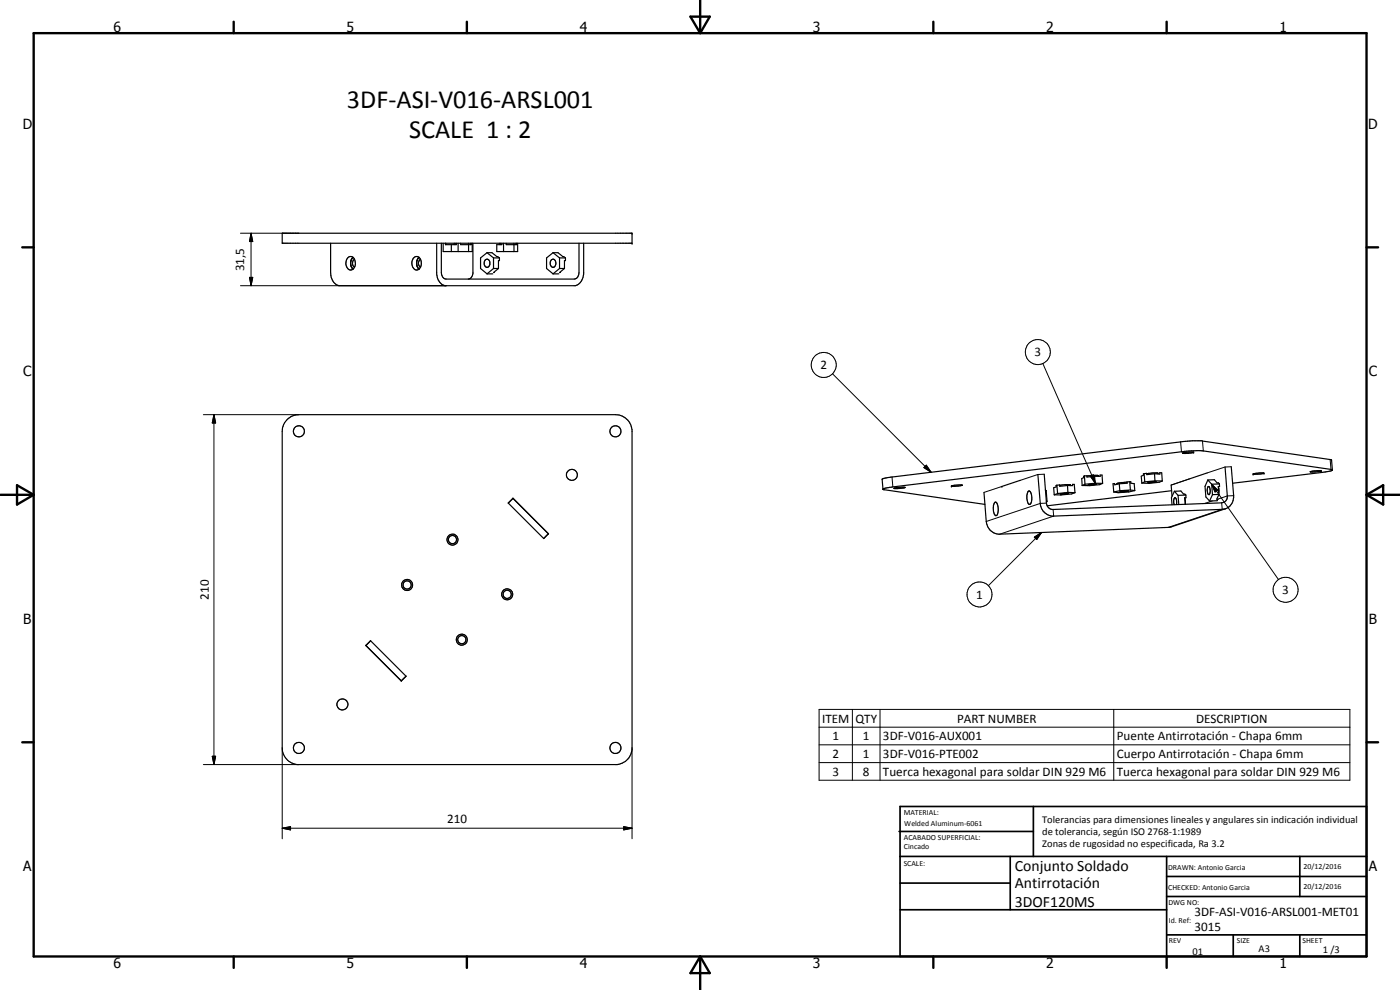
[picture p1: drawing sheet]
<svg xmlns="http://www.w3.org/2000/svg" width="420mm" height="297mm" viewBox="0 0 420 297" stroke-linecap="round" stroke-linejoin="round" font-family="sans-serif">
<g fill="none" stroke="#000" stroke-width=".35">
<path d="M84.7 70h105v3h-105zM99.2 73v8.7a4 4 0 0 0 2.5 4h71a3.8 3.8 0 0 0 2.5-3.5v-9.2M104.4 77.3a1.3 1.3 0 0 1 1.5-.2 1.3 1.3 0 0 1 .7 1.3 1.72 1.72 0 0 1-.1 1.8 1.72 1.72 0 0 1-1.7 .7 2.44 2.44 0 0 1-.4-3.6zM105.3 78.5v1M105.3 79.5l.3 .8M105.3 79.5l.5 1.1M105.4 77.9l-.1 .6M105.6 77.6l-.2 .3M105.6 77.6l.3-.4-.5 .7M106.4 77.8a1.48 1.48 0 0 0 0 2.4M124 77.5a1.31 1.31 0 0 1 1.5-.4 1.31 1.31 0 0 1 .9 1.3 1.73 1.73 0 0 1-.2 1.8 1.73 1.73 0 0 1-1.7 .7 2.55 2.55 0 0 1-.5-3.4zM125 78.5v1"/>
<path d="M125 79.5l.5 1.1M125 79.2l.1 .3M125.1 78.5l-.1 .3M125.1 79.5l.2 .6M125.3 77.9l-.3 .6M125.3 77.9l-.2 .6M125.4 77.6l-.1 .3M125.5 77.4l.3-.2-.4 .4zM126.2 77.8a1.45 1.45 0 0 0 0 2.4M131.1 73v9.2a3.8 3.8 0 0 0 2.5 3.5M132.4 73v8.7a1.75 1.75 0 0 0 1.5 2h38.4a1.75 1.75 0 0 0 1.5-2v-8.7M133 73v2.5h8.7v-2.5"/>
<path d="M133.7 73v.4h3.3v-.4M133.8 73v.4M135.5 73.4v2.1M136.3 73v.4M136.6 73v.4M137.5 73v2.5M138.2 73v.4h3.2v-.4M140.6 73v2.5M141.3 73v.4M141.9 73v9.1a1.71 1.71 0 0 1-1.4 1.6M145.6 78a.8 .8 0 0 1 .9-.2 .8 .8 0 0 1 .5 .8v.8a.8 .8 0 0 1-.5 .7 .8 .8 0 0 1-.9-.2l-.3-.7zM146.2 75.8h1.4l2.3 1.6"/>
<path d="M146.2 75.8l1.9 1.6M146.2 75.8l-2 1.6v3.2l2 1.6M148.1 77.4h1.8M148.1 77.4v3.2M149.9 77.4v.8h-.3v2.4M149.9 73v.4M150.2 73v.4M150.6 73v.4h-1.5v2.1h6.3v-2.5M151.1 73v2.5M151.9 73v.4h3.2v-.4M154.2 73v.4M154.3 73.4v2.1"/>
<path d="M154.8 73v.4M165.4 78a1.04 1.04 0 0 1 1.3 .3 1.04 1.04 0 0 1 0 1.3 .73 .73 0 0 1-.5 .6 .73 .73 0 0 1-.8-.3l-.3-.7zM166 75.8h1.5l2.2 1.6M166 75.8l1.9 1.6M166 75.8l-2 1.6v3.2l2 1.6M167.9 77.4h1.8M167.9 77.4v3.2M169.7 77.4v.8h-.3v2.4M105.7 80.6l.2 .2M125.5 80.6l.3 .2M125.5 80.6l.3 .1M146.2 82.2h1.7"/>
<path d="M148.1 80.6h1.5M148.1 80.6l-1.9 1.6M149.6 80.6l-1.4 1.1h.2M166 82.2h1.7M167.9 80.6h1.5M167.9 80.6l-1.9 1.6M169.4 80.6l-1.4 1.1h.2M86 126.1l.8-.7a4.5 4.5 0 0 1 2.9-1h95a5 5 0 0 1 5 4.5v96.1a5.1 5.1 0 0 1-4.5 4.4h-96a5 5 0 0 1-4.5-5v-95a4.7 4.7 0 0 1 1.3-3.3zM354.9 135.9l3.3-.2-1.5 .3zM354.9 135.9v.1M152.5 150.9l1.5-1.4 10.6 10.6-1.4 1.5zM153.9 149.5l10.6 10.6"/>
<path d="M154 149.6l-1.4 1.4M265 146.8l30.6 4.5M268.3 146.5l3.3-.3-1.5 .4zM268.3 146.5v.1M285.5 145.8l1-.2h2.3l-2.1 .3zM285.5 145.8l.1 .1M295.3 147.7l.7 8.8a4.1 4.1 0 0 0 4 3.8l50.9-2.1 16.8-5.5M298.5 150.8a.63 .63 0 0 1 .7 .1 .63 .63 0 0 1 .2 .7l.1 .6a2.35 2.35 0 0 1-.6 2.5 3.4 3.4 0 0 1-.4-3.9zM306.1 144.1l-5.4 1.9M306.1 144.1h.1M308.6 147.4l.3-.1a3.3 3.3 0 0 1 .2 4 1.13 1.13 0 0 1-.8-1.3l-.1-1.4zM311.5 142.4l.7 8.6a4 4 0 0 0 4 3.9l51.5-2.2"/>
<path d="M313.7 147l.3 .2M314 147.2l-.2 .1M314 147.2l.2 3.2M314 150.4h.2M314.2 150.4l-.2 .4M317.2 145.6l-.3 .1 .1 .4-.8 .2 .2 2.2M317.2 145.6l.8-.1v.4l2.4-.2M317.2 145.6l.2 2.5M317.4 148.1l-1 .4M318.3 148.2l2.4-.1zM320.4 145.7h1.5v-.4h.5l.2 2.5M320.4 145.7l.1 2"/>
<path d="M320.5 147.7l2.1 .1M320.5 147.7l-3.1 .4M320.7 148h.1M321.3 145.5l-3.3 .1M321.3 145.5h.1M321.3 145.5v.2M322.6 147.8l-1 .4-5.2 .3M325.4 142.8l-.2 .1v.4l-.6 .3 .2 2.1M325.4 142.8l.8-.1v.4l2.3-.2M325.4 142.8l.2 2.5M325.6 145.3l-.8 .4M326.2 142.8l3.2-.2 .2 .3"/>
<path d="M326.6 145.5l2.5-.3zM328.5 142.9h1.7l-.1-.4h.6l.2 2.5M328.5 142.9l.2 2.1M328.7 145h2.2M328.7 145l-3.1 .3M329.1 145.2v.1M330.9 145l-.8 .4-5.3 .3M335.9 145.2l-1.4 .3v-.4l-.5 .1 .3 2.4M335.9 145.2l.2 2M336.1 147.2l-1.8 .4M336.2 147.5l2.4-.1zM338.2 144.7l-2.4 .2-.6 .2v.2"/>
<path d="M338.6 147.3v.1M339 144.5l-.8 .1 .1 .4-2.4 .2M339 144.5l.4 .1v.4l1 .1 .2 2.1M339 144.5l.2 2.5M339.2 147l1.4 .2M339.2 147l-3.1 .2M340.6 147.2l-1.9 .4-3.1 .2-1.3-.2M343.4 142.1l-.3 .1 .1 .4-.7 .3 .2 2M343.4 142.1l.7-.1 .1 .4 2.3-.2M343.4 142.1l.2 2.5M343.6 144.6l-.9 .3M344.5 144.7h.1"/>
<path d="M346.5 142.2h1.6v-.4l.5 .1 .2 2.4M346.5 142.2l.1 2.1M346.6 144.3h2.2M346.6 144.3l-3 .3M346.9 144.6l-2.4 .1M346.9 144.5l-2.4 .2M346.9 144.5h.1M346.9 144.6h.1M347 144.5v.1M347.5 142h.1M347.5 142l-3.4 .1M347.5 142v.2"/>
<path d="M348.8 144.3l-.9 .4-3 .3-2.2-.1M351.5 145.5l.2 3.4M351.6 147.2l-37.3 4.6M352.5 147.4l1.9-.1 .8 1h.4l.3 .2M352.5 147.4l1.1 1.2M352.5 147.4l-.9 1.9 .1 2.1M353 151.4v-1.7l-.5-.3-.3 .6 .2 1.4M353.6 148.6l.2 2.8M355.5 149.4l.2 1.9M355.6 149.4l.1 1.9M355.9 148.5v.9h-.4M355.9 148.5l-2.3 .1"/>
<path d="M362.3 141.9l-5.4 1.8M362.5 144l1.9-.1 .9 1h.4l.3 .3M362.5 144l1.1 1.3M362.5 144l-.9 1.9 .3 3.2 1.1 1.2M362.6 146h.2a2.25 2.25 0 0 1 .1 2.4l-.5-.4-.1-.9zM363.6 145.3l.3 3.1M363.9 148.4l-.9 1.9M365.3 150.2l-2.3 .1M365.7 146l.1 1.9M365.8 148.3l-.6 1.5h.3M365.8 148.3l-1.9 .1M366 145.2v.8h-.4l.2 2.3"/>
<path d="M366 145.2l-2.4 .1M367.7 140.1l.6 8.7a1.86 1.86 0 0 1-1.7 2.1l-50.6 2a1.99 1.99 0 0 1-1.9-1.9l-.7-8.7M369.5 140l.7 8.7a3.9 3.9 0 0 1-2.5 4M376.1 142.2l1.9-.3 1.3 .1-1.1 .2zM393.2 141.5l2-.3 1.3 .1-1.8 .3zM396.5 141.3h.1M399.9 141l-.3-3-.4-.1-38.5-5.7h-2.8l-91.5 11.1-1.7 .5 .3 3M399.9 141l-39-5.7h-3.3l-89.6 10.8-2.4 .4-.6 .3M399.9 141l-.7 .4-2.3 .3-27 3.3M164.5 160.1l.1 .1M164.5 160.1l-1.4 1.5M109.8 193.7l10.6 10.6 1.5-1.4"/>
<path d="M109.8 193.7l1.4-1.5 10.7 10.7M109.8 193.6l10.6 10.7M120.4 204.3h.1M121.9 202.9l-1.5 1.4"/>
<circle cx="89.7" cy="129.4" r="1.66"/>
<circle cx="184.7" cy="129.4" r="1.66"/>
<circle cx="171.6" cy="142.5" r="1.65"/>
<circle cx="122.2" cy="175.5" r="1.23"/>
<circle cx="122.2" cy="175.5" r="1.66"/>
<circle cx="135.8" cy="161.9" r="1.24"/>
<circle cx="135.8" cy="161.9" r="1.64"/>
<circle cx="152.2" cy="178.3" r="1.65"/>
<circle cx="152.2" cy="178.3" r="1.24"/>
<circle cx="138.6" cy="191.9" r="1.66"/>
<circle cx="138.6" cy="191.9" r="1.23"/>
<circle cx="102.7" cy="211.3" r="1.65"/>
<circle cx="89.7" cy="224.4" r="1.66"/>
<circle cx="184.7" cy="224.4" r="1.65"/>
</g>
<g fill="#000">
<circle cx="189.7" cy="70" r=".18"/>
<circle cx="189.7" cy="73" r=".18"/>
<circle cx="358.2" cy="135.7" r=".18"/>
<circle cx="285.5" cy="145.8" r=".18"/>
<circle cx="318.3" cy="148.2" r=".18"/>
<circle cx="376.1" cy="142.2" r=".18"/>
<circle cx="379.3" cy="142" r=".18"/>
<circle cx="396.5" cy="141.3" r=".18"/>
</g>
<g fill="none" stroke="#000" stroke-width=".3">
<path d="M72.2 70h17.5M75.3 70l.5 2.5h-.9zM75.3 70v15.7M72.2 85.7h61.7M74.9 83.2h.9l-.5 2.5zM249.8 112.1l29.6 29.6M313 109.1l15.7 35.9M61 124.4h28.7M64.2 124.4l.5 2.5h-1zM64.2 124.4v105M278 139.6l1.4 2.1-2.1-1.4zM354.3 132.6l.3 3"/>
<path d="M360.9 132.3l.2 3M399.2 137.9l.2 2.9M267.7 143.1l.3 3M277.3 140.3l.7-.7 1.4 2.1zM300.7 146h.1M300.7 146l-5.4 1.7M312.6 159.8l-16 15.9M313.4 142.3l-1.9 .1-5.4 1.7M314.1 151h-1.9l-16.2 5.5M316 152.9l.2 2-16.2 5.4M327.2 142.9l.9-.4 .6 2.5zM356.9 143.7l-5.4 1.8"/>
<path d="M363.6 145.3l1.9 1.8-.9 .5zM363.6 145.3l20.1 28.6M363.8 150.3l-2.2 .7M365.5 149.8l-.2 .4M366.6 150.9l.2 1.9-16.2 5.4M369.5 140l-1.8 .1-5.4 1.8M370.2 148.7l-1.9 .1-2.8 1M310.4 161.2l2.2-1.4-1.5 2.1zM245.8 212.9h159.3v21.2h-159.3zM245.8 218.2h159.3M255.8 212.9v21.2M264.1 212.9v21.2"/>
<path d="M334.3 212.9v21.2M61 229.4h28.7M63.7 226.9h1l-.5 2.5zM84.7 224.4v27.3M189.7 224.4v27.3M245.8 223.5h159.3M245.8 228.8h159.3M84.7 248.5l2.5-.5v1zM84.7 248.5h105M187.2 248l2.5 .5-2.5 .5z"/>
<circle cx="247.2" cy="109.5" r="3.8"/>
<circle cx="311.4" cy="105.6" r="3.7"/>
<circle cx="294" cy="178.3" r="3.7"/>
<circle cx="385.8" cy="177" r="3.8"/>
</g>
<g fill="none" stroke="#000" stroke-width=".71">
<path d="M10.1 9.9h400v277.1h-400zM70.1 6.5v3.4M140.1 6.5v3.4M207.2 5h5.8l-2.9 4.9zM210.1 0v9.9M280.1 6.5v3.4M350.1 6.5v3.4M6.7 74.2h3.4M410.1 74.2h3.5M.1 148.5h10M5.1 145.6l5 2.9-5 2.9zM410.1 148.5h10"/>
<path d="M410.1 148.5l5-2.9v5.8zM6.7 222.7h3.4M410.1 222.7h3.5M70.1 287v3.4M140.1 287v3.4M210.1 287v10M210.1 287l2.9 5h-5.8zM280.1 287v3.4M350.1 287v3.4"/>
</g>
<g fill="none" stroke="#000" stroke-width=".51">
<path d="M269.8 249.5h40.3M270.1 242h140v45h-140zM270.1 257h140M303.2 257v16M310.1 242v15M350.1 257v30M390.1 257v12M270.1 265h33.1M270.1 273h80M350.1 269h60M350.1 263h60M350.1 280.5h60"/>
<path d="M370.1 280.5v6.5M390.1 280.5v6.5"/>
</g>
<path d="M75.3 70l.5 2.5h-.9zM74.9 83.2h.9l-.5 2.5zM64.2 124.4l.5 2.5h-1zM278 139.6l1.4 2.1-2.1-1.4zM327.2 142.9l.9-.4 .6 2.5zM363.6 145.3l1.9 1.8-.9 .5zM310.4 161.2l2.2-1.4-1.5 2.1zM63.7 226.9h1l-.5 2.5zM84.7 248.5l2.5-.5v1zM187.2 248l2.5 .5-2.5 .5z" fill="#000"/>
<g font-size="7.9">
<text x="104.1" y="32.3">3DF-ASI-V016-ARSL001</text>
<text x="122.8" y="41.3">SCALE 1 : 2</text>
</g>
<g font-size="4.7">
<text x="304.6" y="261.2">Conjunto Soldado</text>
<text x="304.6" y="266.6">Antirrotación</text>
<text x="304.6" y="272">3DOF120MS</text>
</g>
<g font-size="4.2">
<text x="34" y="9.6">6</text>
<text x="104" y="9.6">5</text>
<text x="174" y="9.6">4</text>
<text x="244" y="9.6">3</text>
<text x="314" y="9.6">2</text>
<text x="384" y="9.6">1</text>
<text x="6.8" y="38.7">D</text>
<text x="410.6" y="38.7">D</text>
<text x="7" y="112.9">C</text>
<text x="410.8" y="112.9">C</text>
<text x="7" y="187.1">B</text>
<text x="410.8" y="187.1">B</text>
<text x="7" y="261.4">A</text>
<text x="410.8" y="261.4">A</text>
<text x="34" y="290.4">6</text>
<text x="104" y="290.4">5</text>
<text x="174" y="290.4">4</text>
<text x="244" y="290.4">3</text>
<text x="314" y="290.4">2</text>
<text x="384" y="290.4">1</text>
</g>
<g font-size="3.9">
<text x="73.3" y="81.4" transform="rotate(-90 73.3 81.4)">31,5</text>
<text x="310.5" y="106.9">3</text>
<text x="246.2" y="110.8">2</text>
<text x="62.7" y="179.9" transform="rotate(-90 62.7 179.9)">210</text>
<text x="293" y="179.6">1</text>
<text x="384.8" y="178.2">3</text>
<text x="246.7" y="216.8">ITEM</text>
<text x="256.7" y="216.8">QTY</text>
<text x="287.2" y="216.8">PART NUMBER</text>
<text x="359" y="216.8">DESCRIPTION</text>
<text x="249.8" y="222.1">1</text>
<text x="249.8" y="227.4">2</text>
<text x="258.9" y="222.1">1</text>
<text x="258.9" y="227.4">1</text>
<text x="265" y="222.1">3DF-V016-AUX001</text>
<text x="265" y="227.4">3DF-V016-PTE002</text>
<text x="335.1" y="222.2">Puente Antirrotación - Chapa 6mm</text>
<text x="335.1" y="227.5">Cuerpo Antirrotación - Chapa 6mm</text>
<text x="249.8" y="232.7">3</text>
<text x="258.9" y="232.7">8</text>
<text x="265" y="232.8">Tuerca hexagonal para soldar DIN 929 M6</text>
<text x="335.1" y="232.8">Tuerca hexagonal para soldar DIN 929 M6</text>
<text x="134.2" y="247">210</text>
<text x="358.5" y="275">3DF-ASI-V016-ARSL001-MET01</text>
<text x="358.5" y="279.4">3015</text>
</g>
<g font-size="3.1">
<text x="312.7" y="246.8">Tolerancias para dimensiones lineales y angulares sin indicación individual</text>
<text x="312.7" y="250.4">de tolerancia, según ISO 2768-1:1989</text>
<text x="312.7" y="254">Zonas de rugosidad no especificada, Ra 3.2</text>
<text x="357.9" y="286.4">01</text>
<text x="377.7" y="285.6">A3</text>
<text x="397" y="285.9">1 /3</text>
</g>
<g font-size="2.4">
<text x="271.2" y="244.4">MATERIAL:</text>
<text x="271.3" y="252">ACABADO SUPERFICIAL:</text>
<text x="271.4" y="247.9">Welded Aluminum-6061</text>
<text x="271.3" y="254.6">Cincado</text>
<text x="271.2" y="259.7">SCALE:</text>
<text x="350.6" y="260.9">DRAWN: Antonio Garcia</text>
<text x="391.2" y="260.6">20/12/2016</text>
<text x="350.6" y="267">CHECKED: Antonio Garcia</text>
<text x="391.2" y="266.7">20/12/2016</text>
<text x="350.6" y="271.4">DWG NO:</text>
<text x="350.8" y="276.9">Id. Ref:</text>
<text x="350.8" y="282.8">REV</text>
<text x="371.2" y="282.9">SIZE</text>
<text x="390.9" y="282.9">SHEET</text>
</g>
</svg>
